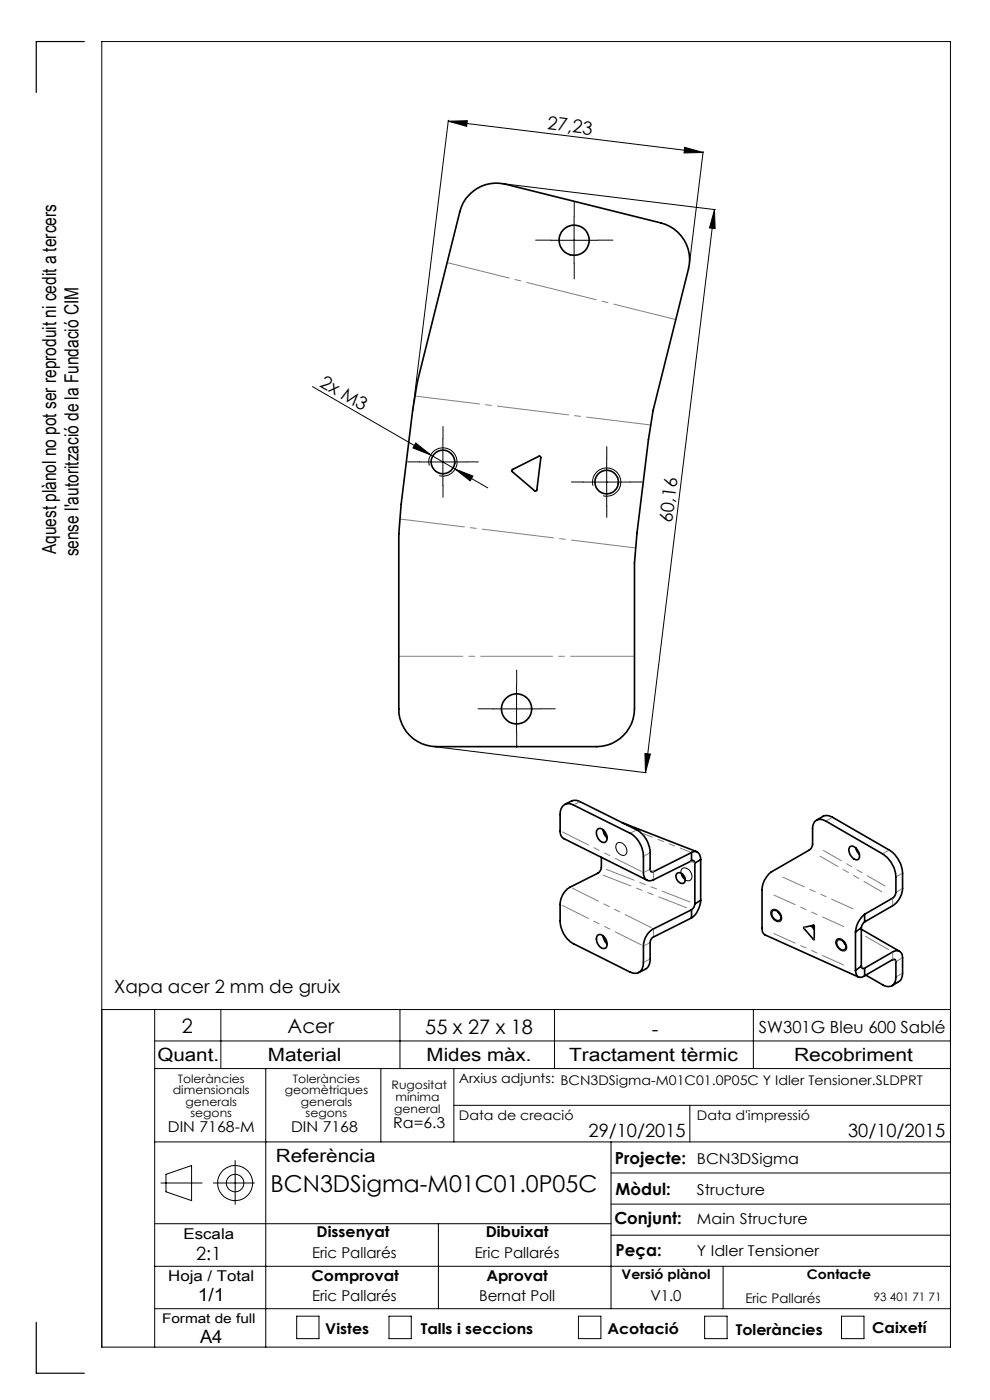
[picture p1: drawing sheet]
<svg xmlns="http://www.w3.org/2000/svg" width="210mm" height="297mm" viewBox="0 0 210 297" stroke-linecap="round" stroke-linejoin="round" font-family="sans-serif">
<g fill="none" stroke="#000" stroke-width=".21">
<path d="M95.1 25.7l54 6.6M95.1 25.7l4-.1-.1 1.2zM95.1 25.5l-7.5 61.5M106.5 38.9l45.3 5.6M145.2 31.3l3.9 1-4 .2zM149.2 32.1l-2.9 23.7M116.8 51h10M121.8 46v9.9M151.6 44.5l-14.7 119.4M151.6 44.5l.1 4-1.2-.1zM66.3 82l37.2 21.5M88.2 94l3.2 2.5-3.8-1.5z"/>
<path d="M88.9 98h10.1M91.1 98.8a2.99 2.99 0 0 1 2.6-3.8 2.99 2.99 0 0 1 3.2 3.3 2.99 2.99 0 0 1-3.7 2.6M93.9 93v10M96.6 99.5l3.7 1.5-.6 1zM128.7 97.3v10M123.7 102.3h10M125.8 103a2.99 2.99 0 0 1 2.6-3.7 2.99 2.99 0 0 1 3.3 3.2 2.99 2.99 0 0 1-3.8 2.7M91.8 158.4l45.3 5.5M104.6 150.4h10M109.6 145.4v10M136.8 159.8l1.2 .2-1.1 3.9zM130.8 179a1.28 1.28 0 0 1 2 .8 .95 .95 0 0 1 .1 1.3 .95 .95 0 0 1-1.2 .2 1.84 1.84 0 0 1-.9-2.3z"/>
<path d="M144.6 184.3a1.54 1.54 0 0 1 2.2 1.6 .95 .95 0 0 1-.7 1 .95 .95 0 0 1-1.1-.6l-.6-1.1zM163.6 193.1a1.42 1.42 0 0 1 2.1 1.1 .89 .89 0 0 1-.2 1.3 .89 .89 0 0 1-1.2-.3l-.8-1.1zM177.4 199.4a1.43 1.43 0 0 1 2.1 1 .88 .88 0 0 1-.2 1.3 .88 .88 0 0 1-1.3-.3l-.4-.5-.3-.6zM21.6 214.2h180M32.8 214.2v71.6M46.8 214.2v12.5M84.8 214.2v12.5M117.6 214.2v12.5M159.8 214.2v12.5M32.8 220.8h168.8M32.8 226.7h168.8M56.4 226.7v59.1"/>
<path d="M80.8 226.7v15.5M96.3 226.7v15.5M96.3 234.5h105.3M146.3 234.5v7.7M32.8 259.6h96.8M32.8 242.2h168.8M34.1 251h8.8M35.2 249.1l5.4-1.8v7.4l-5.4-1.9zM45.3 251h8.7M49.9 246.2v9.3M93 259.6v18M129.6 242.2v35.4"/>
<path d="M129.6 255.4h72M129.6 248.8h72M32.8 277.6h168.8M32.8 268.6h168.8M62.9 279.2h4.8v4.8h-4.8zM82.5 279.2h4.7v4.8h-4.7zM122.7 279.2h4.8v4.8h-4.8zM129.6 262h72M149.5 279.2h4.7v4.8h-4.7zM153.4 268.6v9M178.5 279.2h4.8v4.8h-4.8zM21.6 285.8h180v-277h-180v277"/>
<circle cx="49.9" cy="251" r="3.7"/>
<circle cx="49.9" cy="251" r="1.86"/>
</g>
<path d="M17.9 8.8h-10.2v10.8M7.7 280.5v10.8h10.2" fill="none" stroke="#000" stroke-width=".25"/>
<path d="M143.4 67.8l-48.5-12.1M134.6 139.2h-50" fill="none" stroke="#808080" stroke-width=".21" stroke-dasharray="15.2 1.3 1.3 1.3" stroke-dashoffset="1.7"/>
<path d="M138.1 90.2l-50-6.2M134.9 116.2l-50-6.1" fill="none" stroke="#808080" stroke-width=".21" stroke-dasharray="15.2 1.3 1.3 1.3" stroke-dashoffset="1.5"/>
<g fill="none" stroke="#000" stroke-width=".21" stroke-dasharray="15.2 1.3 1.3 1.3">
<path d="M116.8 50.9h-3.2M121.8 45.9v-3.2M121.8 55.9v3.2M126.8 50.9h3.2M89 98h-2.5M94 93v-2.5M99 98h2.5M128.7 97.3v-2.5M94 103v2.5M123.7 102.3h-2.5M128.7 107.3v2.5M133.7 102.3h2.5"/>
<path d="M104.6 150.4h-3.2M109.6 145.4v-3.2M109.6 155.4v3.2M114.6 150.4h3.2"/>
</g>
<g fill="#000">
<path d="M145.2 31.3l3.9 1-4 .2zM95.1 25.7l4-.1-.1 1.2z"/>
<path d="M151.6 44.5l.1 4-1.2-.1zM136.8 159.8l1.2 .2-1.1 3.9z"/>
<path d="M96.6 99.5l3.1 2.5 .6-1zM88.2 94l-.6 1 3.8 1.5z"/>
</g>
<g fill="none" stroke="#000" stroke-width=".35">
<path d="M99.6 41.3a7.9 7.9 0 0 1 7.6-2.2l33 8.2a8 8 0 0 1 5.9 9.7l-7.6 30.1-1 6.2-2.4 19.8-.5 6.3v31a8.1 8.1 0 0 1-8 8h-34a8 8 0 0 1-8-8v-37.1l.5-6.3 2.4-19.9 1-6.2 9-36a7.2 7.2 0 0 1 2.1-3.6zM108.6 99.7l5.8-2.9h.2l.1 .3-.8 6.8a.28 .28 0 0 1-.2 .3 .28 .28 0 0 1-.3-.1l-4.7-4zM119.8 170.6l1.7-.8 1.2 .1 12.4 6.2a5.8 5.8 0 0 1 2.8 4.8v3.5a.47 .47 0 0 0 .2 .5 .47 .47 0 0 0 .5 0l8.1-4M126.8 175.9a1.57 1.57 0 0 1 1.9 1.4 .9 .9 0 0 1 0 1 .9 .9 0 0 1-1 .3 1.98 1.98 0 0 1-.9-2.7zM127.9 176a2.45 2.45 0 0 0 .9 1.7M131.9 174.5l15.9 6.2M173.2 174l1.6-.9h1.2l12.6 7.2a6.4 6.4 0 0 1 2.9 4.9v3.3a4.7 4.7 0 0 1-2.2 3.7l-5.9 3.4M180.3 179.6a1.54 1.54 0 0 1 1.9 1.3 .86 .86 0 0 1 .1 1 .86 .86 0 0 1-.9 .4 2.12 2.12 0 0 1-1.1-2.7zM181.5 179.9l.2 .5 .6 .8M126.8 198.4a1.2 1.2 0 0 1 1.7 .8 1.41 1.41 0 0 1-.2 2 1.92 1.92 0 0 1-1.8-2.2zM127.6 181.9v2.1a1.62 1.62 0 0 1-.8 1.2l-5.9 3a4.3 4.3 0 0 0-2.1 3.7v3.4a5.8 5.8 0 0 0 2.8 4.9l12.1 6a1.91 1.91 0 0 0 2.1-.1 1.91 1.91 0 0 0 .7-2v-3.4a4.4 4.4 0 0 1 2.1-3.6l8.1-4.1M127.9 198.5l.4 1.2 .5 .5"/>
<path d="M143.5 185.3a1.3 1.3 0 0 1 1.5 .3 1.3 1.3 0 0 1 .3 1.4 .91 .91 0 0 1-1.6-.2l-.3-.9zM144.6 185.3l.2 .5 .5 .6M146.7 182.6l-8.1 4.1a1.42 1.42 0 0 1-1.6-.1 1.42 1.42 0 0 1-.5-1.5v-3.5a6 6 0 0 0-2.8-4.8l-12.1-6a1.82 1.82 0 0 0-1.9-.1 1.82 1.82 0 0 0-.9 1.7v4.2l.2 .6 .4 .6 17.9 8.9M146.7 180.9a1.2 1.2 0 0 1 1.2-.1 1.2 1.2 0 0 1 .7 1.1v.4M146.7 194.7l-8.1 4.1a1.47 1.47 0 0 0-.7 1.2v3.4a2.36 2.36 0 0 1-1 2.2l-1.5 .7M146.7 182.6h.5l.2 .5M146.7 180.9v1.7M146.7 193v1.7M147.4 191.8a1.46 1.46 0 0 1-.7 1.2M147.4 183.1v8.7M148.6 191a5.1 5.1 0 0 1-1.9 3.7M148.6 182.3l-1.2 .8"/>
<path d="M148.6 191l-1.2 .8M148.6 182.3v8.7M162.3 198.3l19.8 9M163.8 193.3a1.3 1.3 0 0 1 1.8 1.4 .71 .71 0 0 1-.5 .6 .71 .71 0 0 1-.8-.3 1.4 1.4 0 0 1-.5-1.7zM165 193.5l.5 .6M170.5 196.8l2.2-.5v3.1zM172 196.4l.7 .8M177.6 199.5a1.34 1.34 0 0 1 1.8 1.4 .71 .71 0 0 1-.5 .7 .71 .71 0 0 1-.8-.4 1.47 1.47 0 0 1-.5-1.7zM178.8 199.7l.5 .6M181.5 197.7v8.2M182.7 197.1l8.1 4.7M182.7 196.8l-1.2 .9"/>
<path d="M182.7 196.8v8.2M183.4 194l5.9-3.5a1.6 1.6 0 0 0 .7-1.2v-3.2a6.4 6.4 0 0 0-2.8-5l-12-6.9a1.73 1.73 0 0 0-2-.2 1.73 1.73 0 0 0-.8 1.9v3.2a1.6 1.6 0 0 1-.7 1.2l-8.1 4.7a5.1 5.1 0 0 0-2 3.8v8.1a1.41 1.41 0 0 0 .7 1.4M183.4 194a5.4 5.4 0 0 0-1.9 3.7M183.4 195.6l-.4 .5-.3 .7M183.4 194v1.6M181.5 205.9a1.15 1.15 0 0 0 .3 1.2 1.15 1.15 0 0 0 1.3 .1l.3-.2M182.7 205l.3 .5 .4-.1M182.7 205l-1.2 .9M183.4 205.4l5.9-3.4a1.3 1.3 0 0 1 1.5-.2 1.3 1.3 0 0 1 .7 1.4v3.2l-.3 1.3-.4 .4-1.6 1M183.4 205.4v1.6M183.7 206.9l3.5 2a1.72 1.72 0 0 0 2 .2 1.72 1.72 0 0 0 .8-1.8v-3.3a.44 .44 0 0 0-.2-.4 .44 .44 0 0 0-.5 0l-5.9 3.4"/>
<circle cx="121.8" cy="51" r="3.2"/>
<circle cx="94" cy="98" r="2.51"/>
<circle cx="128.7" cy="102.3" r="2.5"/>
<circle cx="109.6" cy="150.4" r="3.2"/>
</g>
<path d="M166.1 186.1l14.8 6.7M179 196.6l-14.8-6.7M179 204.7l-14.8-6.7" fill="none" stroke="#808080" stroke-width=".21" stroke-dasharray="6.3 1.3 1.3 1.3 1.3 1.3" stroke-dashoffset="1.4"/>
<path d="M174 181.6l13.1 7.6M187.8 188l-13.1-7.6" fill="none" stroke="#808080" stroke-width=".21" stroke-dasharray="6.3 1.3 1.3 1.3 1.3 1.3" stroke-dashoffset="2"/>
<g fill="none" stroke="#808080" stroke-width=".21" stroke-dasharray="6.3 1.3 1.3 1.3 1.3 1.3">
<path d="M122.9 170.1l-1 .5M133.9 176.6l1-.4M176.4 173.5l-1 .6M137.7 181l-1 .5M137.7 184.5l-1 .5M138.6 184.9l-.6-.3M138.6 185.2v1.2M138.6 198.5v-1.2M146.5 182.7l.9 .4M170.9 196.7l-.3 .2M172.6 199.2l.1-.1M183.6 198.6l4.9 2.9"/>
<path d="M187.4 181l1-.6M189.3 190.7v1.3M190.3 189.2l1-.6M191.3 185.3l-1 .6M136.7 204l1-.5M137.7 200.1l-1 .5M183.4 205.3l-.6-.2M189.3 203.4v-1.3M189.4 203.6l.6 .3M190.3 203.9l1-.6M190.3 207.1l1-.5"/>
</g>
<path d="M136 184.9l-16.7-8.4M138.2 196.8l-16.8-8.4M136 200.5l-16.7-8.4" fill="none" stroke="#808080" stroke-width=".21" stroke-dasharray="6.3 1.3 1.3 1.3 1.3 1.3" stroke-dashoffset=".2"/>
<path d="M146.3 180.7l-9.9-3.9" fill="none" stroke="#808080" stroke-width=".21" stroke-dasharray="6.3 1.3 1.3 1.3 1.3 1.3" stroke-dashoffset="4.2"/>
<path d="M127.7 185.5l18.2 7.2M146.6 191.5l-18.2-7.2" fill="none" stroke="#808080" stroke-width=".21" stroke-dasharray="6.3 1.3 1.3 1.3 1.3 1.3" stroke-dashoffset="-.3"/>
<text font-size="4.9" x="57.4" y="253">BCN3DSigma-M01C01.0P05C</text>
<g font-size="4.2">
<text x="38.6" y="219">2</text>
<text x="61" y="219.2">Acer</text>
<text x="90.2" y="219.4">55 x 27 x 18</text>
<text x="138.3" y="219.7">-</text>
</g>
<g font-size="4.1">
<text x="11.9" y="117.6" transform="rotate(-90 11.9 117.6)">Aquest plànol no pot ser reproduit ni cedit a tercers</text>
<text x="16.6" y="118.1" transform="rotate(-90 16.6 118.1)">sense l'autorització de la Fundació CIM</text>
</g>
<g font-size="3.9">
<text x="116" y="27.4" transform="rotate(7 116 27.4)">27,23</text>
<text x="67.6" y="81.8" transform="rotate(30 67.6 81.8)">2x M3</text>
<text x="142.6" y="111" transform="rotate(-83 142.6 111)">60,16</text>
<text x="24.2" y="210.7">Xapa acer 2 mm de gruix</text>
<text x="33.4" y="225">Quant.</text>
<text x="56.8" y="225">Material</text>
<text x="90.5" y="225">Mides màx.</text>
<text x="120.7" y="225">Tractament tèrmic</text>
<text x="168.4" y="225">Recobriment</text>
<text x="124.8" y="241.3">29/10/2015</text>
<text x="179.9" y="241.3">30/10/2015</text>
<text x="58.5" y="246.5">Referència</text>
<text x="41.6" y="267.2">2:1</text>
<text x="41.9" y="276.1">1/1</text>
<text x="42.4" y="284.9">A4</text>
</g>
<g font-size="3.5">
<text x="161" y="219.2">SW301G Bleu 600 Sablé</text>
<text x="130.5" y="246.8">Projecte:</text>
<text x="130.6" y="253.4">Mòdul:</text>
<text x="130.3" y="259.8">Conjunt:</text>
<text x="130.6" y="266.4">Peça:</text>
</g>
<g font-size="3.2">
<text x="83.4" y="239.3">Ra=6.3</text>
<text x="35.6" y="240.1">DIN 7168-M</text>
<text x="61.7" y="240.1">DIN 7168</text>
<text x="147.8" y="246.8">BCN3DSigma</text>
<text x="147.8" y="253.4">Structure</text>
<text x="38.9" y="262.9">Escala</text>
<text x="67.2" y="262.5">Dissenyat</text>
<text x="103" y="262.5">Dibuixat</text>
<text x="147.8" y="259.8">Main Structure</text>
<text x="66.2" y="266.8">Eric Pallarés</text>
<text x="100.7" y="266.8">Eric Pallarés</text>
<text x="147.8" y="266.4">Y Idler Tensioner</text>
<text x="35.7" y="271.7">Hoja / Total</text>
<text x="66.1" y="271.7">Comprovat</text>
<text x="103.2" y="271.7">Aprovat</text>
<text x="66.2" y="276.1">Eric Pallarés</text>
<text x="101.6" y="276.1">Bernat Poll</text>
<text x="138" y="276.1">V1.0</text>
<text x="69" y="283.1">Vistes</text>
<text x="89.3" y="283.1">Talls i seccions</text>
<text x="128.8" y="283.1">Acotació</text>
<text x="156.1" y="283.2">Toleràncies</text>
<text x="185" y="282.8">Caixetí</text>
</g>
<g font-size="2.8">
<text x="97.3" y="229.6">Arxius adjunts: BCN3DSigma-M01C01.0P05C Y Idler Tensioner.SLDPRT</text>
<text x="97.3" y="237.7">Data de creació</text>
<text x="147.8" y="237.7">Data d'impressió</text>
<text x="131.8" y="271.4">Versió plànol</text>
<text x="171.2" y="271.4">Contacte</text>
<text x="34.4" y="280.7">Format de full</text>
<text x="158.1" y="276.3">Eric Pallarés</text>
</g>
<g font-size="2.5">
<text x="36.7" y="232.1">dimensionals</text>
<text x="37.7" y="229.6">Toleràncies</text>
<text x="60.4" y="232.1">geomètriques</text>
<text x="62.1" y="229.6">Toleràncies</text>
<text x="83.1" y="231">Rugositat</text>
<text x="83.9" y="233.5">mínima</text>
<text x="39.4" y="234.6">generals</text>
<text x="40.4" y="237.1">segons</text>
<text x="63.8" y="234.6">generals</text>
<text x="64.8" y="237.1">segons</text>
<text x="83.6" y="236.2">general</text>
<text x="185.4" y="276.1">93 401 71 71</text>
</g>
</svg>
